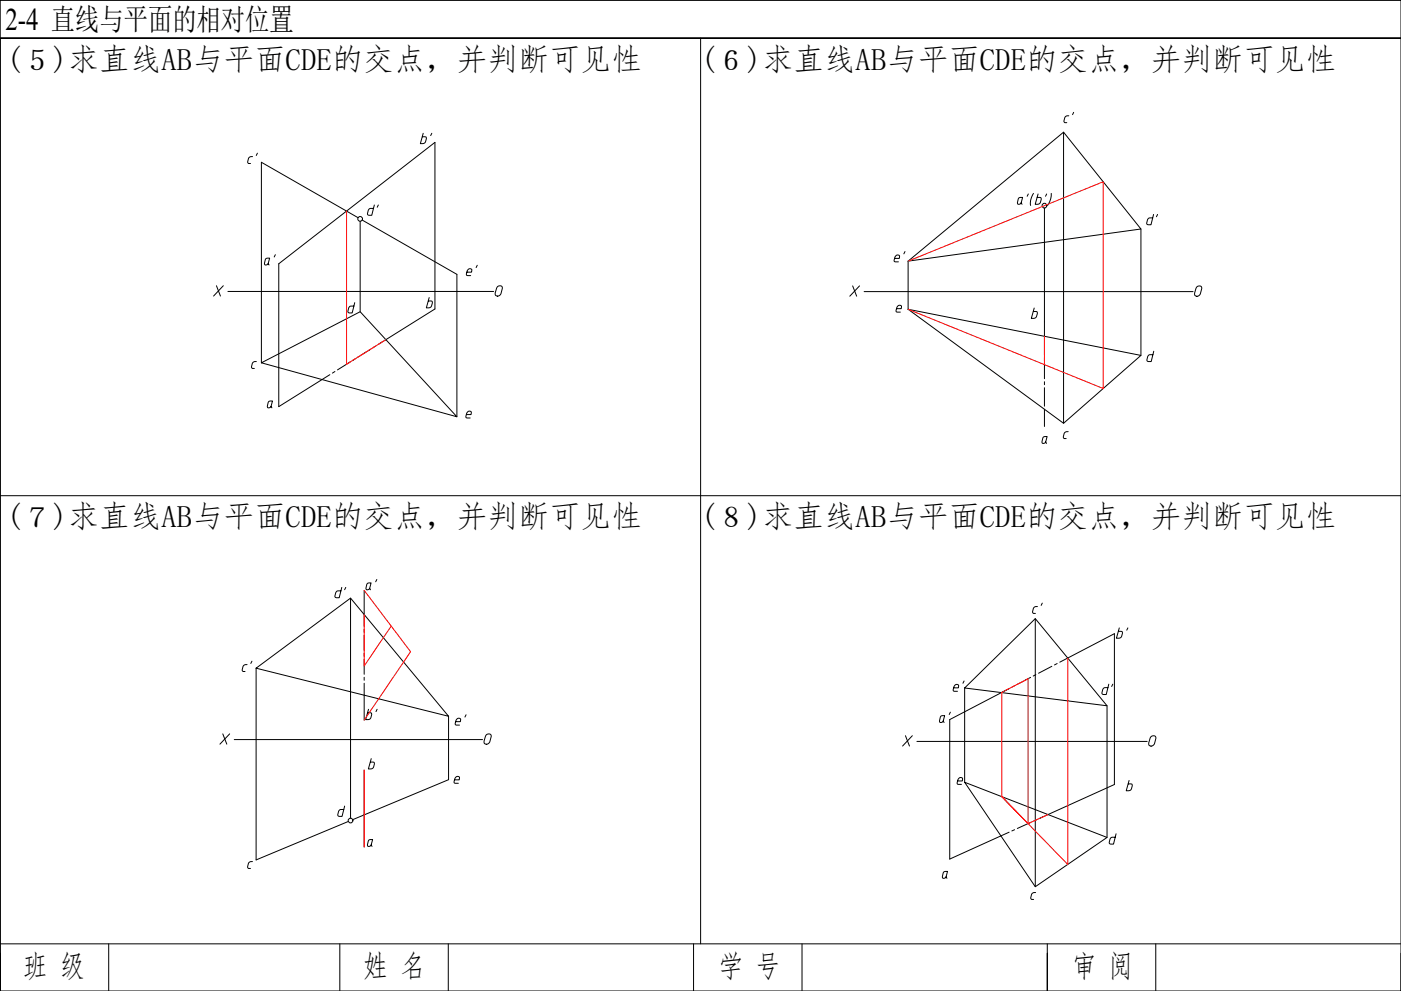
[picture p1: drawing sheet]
<svg xmlns="http://www.w3.org/2000/svg" width="594mm" height="420mm" viewBox="0 0 594 420" stroke-linecap="round" stroke-linejoin="round" font-family="sans-serif">
<!-- layer: 0 -->
<g fill="none" stroke="#000" stroke-width=".42">
<path d="M.1 .2h594v420h-594zM.1 16.2h594h-594v388M297.1 16.2v384M451 56v123.5M151.9 92.3l-41.1-23.5v85M152.7 93.8v38.4M153.6 93.3l40.1 23v60.4M433 86l-.5 .5h-1l.3-2.2 .4-.5 1.4-.1-.6 2.3 .4 .6M436 82.2l-.4 1M438.2 82l-1.2 2.9v2.2M440.2 82.2l-1.2 4.4 1.9-.3a2.51 2.51 0 0 0 .5-2.5l-1.6-.1M442.9 88.2v62.2"/>
<path d="M443.8 82.2l-.5 1M445.8 82a7.9 7.9 0 0 1-1.6 5.1M483.8 97.1v53.6M385.1 110.7l65.9-54.7 32.8 41.1zM385.1 110.7v20.4M96.6 123.6h112.7M150.4 128.3l-1.1 4.4-1.5-.1-.3-.6 .6-1.9 .6-.3h1.4M182 126.2l-1.2 4.3 1.9-.3a2.49 2.49 0 0 0 .5-2.5l-1.6-.1M211 121.5l.8-.3a.93 .93 0 0 1 1.2 1.1l-.6 2.3a1.23 1.23 0 0 1-1.4 .9 1.23 1.23 0 0 1-1-1.3zM361.6 121.2l1.7 4.4M364.5 121.2l-4.2 4.4M366.4 123.6h139.5"/>
<path d="M380.2 130.9h1.9l.2-.7a.79 .79 0 0 0-.5-.8 .79 .79 0 0 0-.9 .1 2.62 2.62 0 0 0-.8 2.7l1.7 .1M385.1 131.1l98.7 19.6-32.8 28.8zM438.5 130.6l-1.2 4.4 2-.4a2.49 2.49 0 0 0 .5-2.4l-1.6-.1M507.5 121.6l.9-.4a.93 .93 0 0 1 1.2 1.1l-.6 2.3a1.23 1.23 0 0 1-1.4 1 1.23 1.23 0 0 1-1-1.3zM108.7 153.3a1.49 1.49 0 0 0-1.7 .7l-.4 1.7 .4 .5h.9M110.8 153.8l41.9-21.6 41 44.5zM142 157.5l-1 .7M148.5 153.5l-5.4 3.3M150.6 152.1l-1 .7M157.1 148.1l-5.4 3.3M159.3 146.7l-1.1 .7M160.3 146.1l24.1-15.1v-70.6l-66.2 51.4v60.6l21.7-13.5"/>
<path d="M442.9 151.7v1.3M442.9 154.2v6.4M489.2 148.9l-1.1 4.4-1.5-.1-.3-.6 .6-1.9 .6-.3h1.4M114.9 172.3l-.4 .5h-1l.2-2.2 .4-.5 1.4-.1-.6 2.3 .4 .6M197.8 175.8h1.9l.2-.8a.79 .79 0 0 0-.5-.7 .79 .79 0 0 0-.9 .1 2.59 2.59 0 0 0-.8 2.7l1.7 .1M442.9 161.8v1.3M442.9 164.4v7.8M442.9 173.5v7.3M443.4 187.4l-.8 .6-.6-.1 .2-2.2 .4-.5 1.4-.1-.6 2.3 .4 .6M452.9 183l-1 .1-.7 .6-.3 1.8 .3 .4h.9M.1 210.2h594M148.6 253.6v93.3"/>
<path d="M154.4 250.3v15.3M154.4 266.8v1.3M154.4 269.4v6.3M154.4 277v1.3M154.4 279.5v6.4M439 262.3v113.7M108.6 283.3l40-29.7 41.6 50.1zM108.6 283.3v81.3l39.1-16.3M154.4 287.1v1.3M154.4 289.7v15.6M409 291.7l30-29.4 30.4 36.9zM409 291.7v40"/>
<path d="M428 291.9l-25.3 13.2v59.1l25.2-11.4M430.2 290.7l-1.1 .6M437 287.2l-5.6 2.9M439.3 286l-1.2 .6M446 282.5l-5.6 2.9M448.3 281.3l-1.2 .6M449.4 280.7l23.1-12v63.9l-31.9 14.5M469.4 299.2v55.8M94.5 311.1l1.7 4.4M97.4 311.1l-4.1 4.4M99.3 313.6h105.3M190.2 303.7v26.9l-40.6 16.9"/>
<path d="M206.2 311.5l.9-.3a.94 .94 0 0 1 1.2 1.1l-.6 2.3a1.23 1.23 0 0 1-1.4 .9 1.23 1.23 0 0 1-1-1.3zM383.9 311.9l1.7 4.4M386.9 311.9l-4.2 4.4M388.8 314.3h97.7M488.1 312.3l.8-.3a.94 .94 0 0 1 1.2 1.1l-.6 2.3a1.23 1.23 0 0 1-1.4 .9 1.23 1.23 0 0 1-1-1.3zM154.4 326.5v32.6M157.4 321.6l-1.2 4.4 1.6-.1 .6-.6 .2-2.1-1.5-.1M192.8 330.6h1.9l.1-.7a.89 .89 0 0 0-.7-.8 .89 .89 0 0 0-1 .6l-.6 2 .5 .4h1.4M406.1 331.1h2l.1-.7a.79 .79 0 0 0-.5-.8 .79 .79 0 0 0-.9 .2 2.56 2.56 0 0 0-.8 2.6l1.7 .2M409 331.7l60.4 23.3-30.4 21zM478.8 330.9l-1.2 4.4 1.6-.2 .6-.6 .2-2-1.6-.2M146.1 341.8l-1.1 4.3-1.5-.1-.3-.6 .6-1.8 .6-.4h1.4"/>
<path d="M157.4 358.3l-.5 .4h-1l.3-2.1 .3-.5 1.5-.2-.6 2.4 .4 .6M430.2 351.8l-1.1 .5M437.2 348.6l-5.8 2.7M439.5 347.6l-1.2 .5M473.3 353.5l-1.1 4.4-1.6-.1-.3-.6 .7-1.9 .6-.3h1.3M107.1 365.3a1.48 1.48 0 0 0-1.7 .7l-.4 1.7 .4 .5h.8M401.2 371.8l-.9 .6-.6-.1 .3-2.2 .3-.5 1.5-.1-.6 2.3 .3 .6M439.1 378.4l-1.1 .1-.6 .6-.3 1.8 .3 .4h.9M.1 404.2v16v-16M.1 400.2h594M46.1 400.2v20M144.1 400.2v20"/>
<path d="M190.1 400.2v20M294.1 400.2v20M340.1 400.2v20M444.1 400.2v20v-16M490.1 400.2v20M594.1 404.2v16"/>
<circle cx="152.7" cy="92.8" r="1"/>
<circle cx="442.9" cy="87.2" r="1"/>
<circle cx="148.6" cy="347.9" r="1"/>
</g>
<path d="M147 89.5v64.9l16.6-10.4M385.1 110.7l82.7-33.6v87.6l-82.7-33.6M442.9 142.6v12M154.4 250.3l19.7 26-19.7 29M154.4 260.6v21.8l11.5-16.9M452.8 279v87.5l-28-28.7 11.1 11.4v-61.4l-11.2 5.8M424.8 293.6v44.2M154.4 326.5v32.6M444.4 345.4l-8.5 3.8" fill="none" stroke="#f00" stroke-width=".42"/>
<text font-size="13.3" x="2.3" y="12.6">2-4 直线与平面的相对位置</text>
<g font-size="13.2">
<text x="2.6" y="29.6">(５)求直线AB与平面CDE的交点，并判断可见性</text>
<text x="297" y="29.6">(６)求直线AB与平面CDE的交点，并判断可见性</text>
<text x="2.6" y="223.6">(７)求直线AB与平面CDE的交点，并判断可见性</text>
<text x="297" y="223.6">(８)求直线AB与平面CDE的交点，并判断可见性</text>
<text x="9.7" y="414.3">班 级</text>
<text x="154" y="414.3">姓 名</text>
<text x="304.6" y="414.3">学 号</text>
<text x="454.3" y="414.3">审 阅</text>
</g>
<g font-size="8.4">
<text x="485.4" y="96.7">d'</text>
<text x="196.8" y="118.2">e'</text>
<text x="141.1" y="254.7">d'</text>
<text x="472.4" y="272">b'</text>
<text x="397.6" y="307.6">a'</text>
</g>
<g font-size="7.9">
<text x="456.5" y="53.3" transform="rotate(-90 456.5 53.3)">c'</text>
<text x="177.4" y="62.1">b'</text>
<text x="104.1" y="70.6">c'</text>
<text x="154.9" y="92.4">d'</text>
<text x="111.1" y="113.6">a'</text>
<text x="378.2" y="112.2">e'</text>
<text x="89.6" y="126.6">X</text>
<text x="154.2" y="251.2">a'</text>
<text x="403.2" y="294.2">e'</text>
<text x="466.4" y="295.6">d'</text>
<text x="154.2" y="306.2">b'</text>
<text x="192.3" y="308.7">e'</text>
</g>
<g font-size="7.5">
<text x="443.1" y="261.4" transform="rotate(-90 443.1 261.4)">c'</text>
<text x="107.9" y="286.1" transform="rotate(-90 107.9 286.1)">c'</text>
</g>
</svg>
